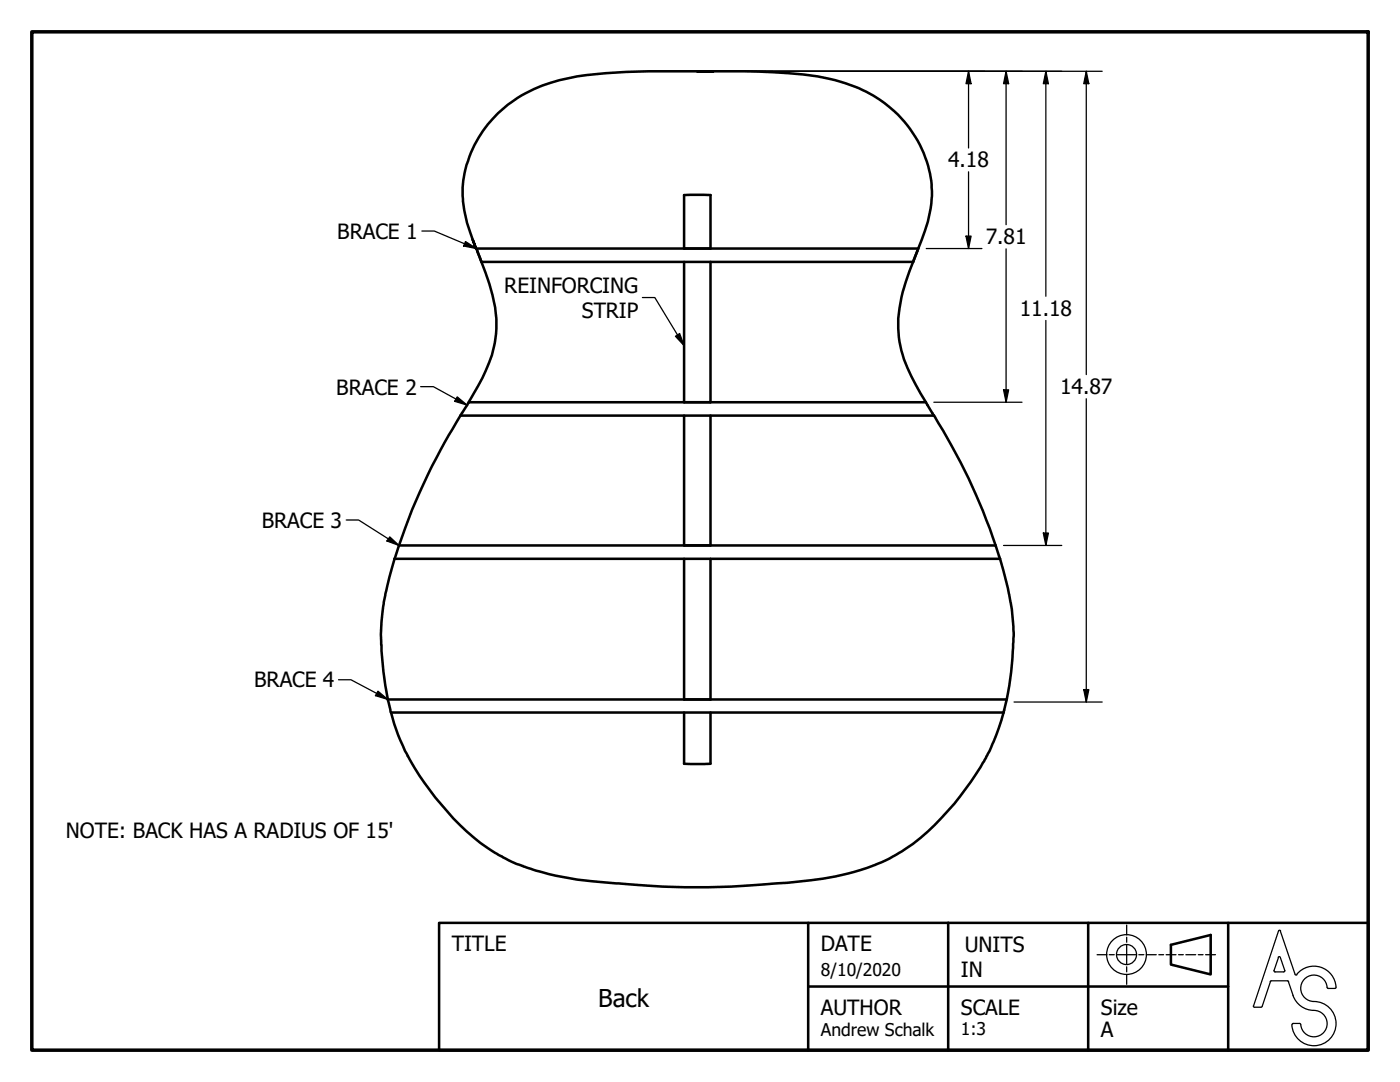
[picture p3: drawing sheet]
<svg xmlns="http://www.w3.org/2000/svg" width="279mm" height="216mm" viewBox="0 0 279 216" stroke-linecap="round" stroke-linejoin="round" font-family="sans-serif">
<!-- layer: Visible (ANSI) -->
<g fill="none" stroke="#000" stroke-width=".51">
<path d="M139.1 14.2a162.3 162.3 0 0 0-23.9 1 28.5 28.5 0 0 0-15.8 7.4 21.7 21.7 0 0 0-7 17.5l.2 1.8a33.4 33.4 0 0 0 2.4 7.7l-.6-1.7M142.4 14.2h-3.3a165.7 165.7 0 0 1 22.6 .8 29.8 29.8 0 0 1 16.7 7.2 21.9 21.9 0 0 1 7.3 19.3l-.2 1a28.4 28.4 0 0 1-2.2 7.1M136.5 38.9h5.3v10.7h-5.3zM95.2 50.1l.9 2.2h86.1l.9-2.2M95.2 50.1a44.8 44.8 0 0 1 3.9 13.5 22.4 22.4 0 0 1-2.8 11.8l-2.8 4.9M136.5 52.3v28h5.3v-28M183.1 50.1a49.4 49.4 0 0 0-3.4 10.4 21.2 21.2 0 0 0 2.2 14.6l2.9 5.2M183.3 49.6h-88.2l.1 .5M183.3 49.6l-.2 .5M91.9 82.9a127.8 127.8 0 0 0-12.3 25.9M136.5 82.9v25.9h5.3v-25.9M184.8 80.3h-91.3l-1.6 2.6"/>
<path d="M184.8 80.3l1.6 2.6h-94.5M186.4 82.9a121.2 121.2 0 0 1 12.3 25.9M78.7 111.5h120.9M78.7 111.5a46.9 46.9 0 0 0-2.6 17.3v.1a65.1 65.1 0 0 0 1.3 10.7M79.6 108.8l-.9 2.7M79.6 108.8h119.1M136.5 111.5v28.1h5.3v-28.1M198.7 108.8l.9 2.7M199.6 111.5l1.2 4.5a43.1 43.1 0 0 1 1.4 11.8v1.1a63.3 63.3 0 0 1-1.3 10.7M77.4 139.6l.6 2.6M77.4 139.6h123.5M200.9 139.6l-.6 2.6"/>
<path d="M78 142.2h122.3M78 142.2a48 48 0 0 0 3.3 8.6 56.5 56.5 0 0 0 16 18.4l2.8 1.7a32.4 32.4 0 0 0 8.2 3.2 78.2 78.2 0 0 0 15.2 2.2 171.9 171.9 0 0 0 33.7-.2 59.6 59.6 0 0 0 16.9-3.3l.1-.1a33 33 0 0 0 8-4.3 54.3 54.3 0 0 0 16.1-20.4l1-2.7 1-3.1M136.5 152.4h5.3M136.5 142.2v10.1M141.8 142.2v10.1"/>
</g>
<!-- layer: Border (ANSI) -->
<path d="M6.3 6.3h266.7v203.2h-266.7z" fill="none" stroke="#000" stroke-width=".7"/>
<!-- layer: Sketch Geometry (ANSI) -->
<g fill="none" stroke="#000" stroke-width=".25">
<path d="M218.9 190.5h2M221.4 190.5h1M222.9 190.5h3.9M224.9 188.5v4M224.9 184.6v2M224.9 187v1M224.9 192.9v1M224.9 194.4v2M227.3 190.5h1M228.8 190.5h2M231.3 190.5h.9M232.7 190.5h2"/>
<path d="M235.2 190.5h1M236.7 190.5h1.9M239.1 190.5h1M240.6 190.5h2M253.6 195.8l-1.7 5M253.7 195.7l-.2 .2M253.7 195.7h3.2M254.3 193.6l.2 .3h1.7M255.1 191l.2-.1 .2 .1M255.1 191.1l-.8 2.6M255.1 185.8l-4.9 14.9M255.5 185.8l2.9 8.6"/>
<path d="M255.5 191.1l.9 2.6M255.6 185.8l-.2-.2-.2 .2M256.4 193.6l-.2 .3M257 195.7l.2 .2M257.1 195.8a8.3 8.3 0 0 0 2 4.6 5 5 0 0 0 3.7 1.3 2.64 2.64 0 0 1 2 2.9 2.64 2.64 0 0 1-2.6 2.3 2.64 2.64 0 0 1-2.6-2.4M258.5 194.4l.1 .2 .2-.1M258.8 194.4a4.4 4.4 0 0 1 4.9-1.4 4.4 4.4 0 0 1 2.9 4.2h-.2M264.9 197a2.64 2.64 0 0 0-2.8-2.4 2.64 2.64 0 0 0-2.5 2.7 2.64 2.64 0 0 0 2.6 2.5 4.4 4.4 0 0 1 4.4 4.4 4.4 4.4 0 0 1-4.2 4.5 4.4 4.4 0 0 1-4.6-4.2M264.9 197l.2 .2M265 197.2h1.4M250.1 200.7l.1 .2 .2 .1h1.3l.2-.2M258.1 204.2h1.3"/>
<path d="M258.1 204.2l-.2 .2M259.4 204.2l.2 .2"/>
<circle cx="224.8" cy="190.5" r="4"/>
<circle cx="224.8" cy="190.5" r="2"/>
</g>
<!-- layer: Title (ANSI) -->
<path d="M161.3 184.1h-73.7v25.4h73.7M161.3 196.8h83.8M189.2 184.1v25.4h83.8v-25.4h-55.8v25.4M189.2 184.1h-27.9v25.4h27.9M189.2 184.1h28M233.7 188.5l7.9-1.9v7.8l-7.9-1.9zM245.1 184.1v25.4" fill="none" stroke="#000" stroke-width=".51"/>
<!-- layer: Symbol (ANSI) -->
<path d="M84.2 46.1h2.5l8.4 3.5M92.9 48.2l2.2 1.4-2.6-.5zM128.2 59.4h2.5l5.8 9.6M83.9 77.2h2.6l6.7 3.6M91.2 79.2l2 1.6-2.5-.7zM134.8 67.1l.8-.6 .9 2.5zM69.1 103.8h2.5l8 5M77.8 107.1l1.8 1.7-2.4-.9zM67.6 135.6h2.4l7.4 4M75.4 137.9l2 1.7-2.5-.8z" fill="none" stroke="#000" stroke-width=".25"/>
<g fill="#000">
<path d="M92.9 48.2l2.2 1.4-2.6-.5z" fill-rule="evenodd"/>
<path d="M134.8 67.1l.8-.6 .9 2.5z" fill-rule="evenodd"/>
<path d="M91.2 79.2l2 1.6-2.5-.7z" fill-rule="evenodd"/>
<path d="M77.8 107.1l1.8 1.7-2.4-.9z" fill-rule="evenodd"/>
<path d="M75.4 137.9l2 1.7-2.5-.8z" fill-rule="evenodd"/>
</g>
<!-- layer: Dimension (ANSI) -->
<g fill="none" stroke="#000" stroke-width=".25">
<path d="M140.7 14.2h79.3M193.3 14.2l.5 2.5h-1zM193.3 14.2v15.3M200.8 14.2l.5 2.5h-1zM200.8 14.2v30.6M208.7 14.2l.5 2.5h-1zM208.7 14.2v44.9M216.8 14.2l.5 2.5h-1zM216.8 14.2v60.5M193.3 34.3v15.3M184.8 49.6h11.2M192.8 47.1h1l-.5 2.5z"/>
<path d="M200.8 49.7v30.6M200.3 77.8h1l-.5 2.5zM208.7 63.9v44.9M216.8 79.6v60.5M186.4 80.3h17.6M200.3 108.8h11.6M208.2 106.4h1l-.5 2.4zM216.3 137.6h1l-.5 2.5zM202.4 140.1h17.6"/>
</g>
<g fill="#000">
<path d="M193.3 14.2l.5 2.5h-1z" fill-rule="evenodd"/>
<path d="M200.8 14.2l.5 2.5h-1z" fill-rule="evenodd"/>
<path d="M208.7 14.2l.5 2.5h-1z" fill-rule="evenodd"/>
<path d="M216.8 14.2l.5 2.5h-1z" fill-rule="evenodd"/>
<path d="M192.8 47.1h1l-.5 2.5z" fill-rule="evenodd"/>
<path d="M200.3 77.8h1l-.5 2.5z" fill-rule="evenodd"/>
<path d="M208.2 106.4h1l-.5 2.4z" fill-rule="evenodd"/>
<path d="M216.3 137.6h1l-.5 2.5z" fill-rule="evenodd"/>
</g>
<text font-size="4.9" x="119.4" y="201">Back</text>
<g font-size="4.2">
<text x="189.2" y="33.4">4.18</text>
<text x="67.3" y="47.6">BRACE 1</text>
<text x="196.7" y="48.8">7.81</text>
<text x="100.6" y="58.4">REINFORCING</text>
<text x="116.1" y="63.4">STRIP</text>
<text x="203.5" y="63.1">11.18</text>
<text x="67.1" y="78.7">BRACE 2</text>
<text x="211.6" y="78.7">14.87</text>
<text x="52.3" y="105.3">BRACE 3</text>
<text x="50.7" y="137.2">BRACE 4</text>
<text x="13.1" y="167.1">NOTE: BACK HAS A RADIUS OF 15'</text>
<text x="90.2" y="189.7">TITLE</text>
<text x="163.8" y="189.7">DATE</text>
<text x="192.5" y="190">UNITS</text>
<text x="191.8" y="195">IN</text>
<text x="163.8" y="202.5">AUTHOR</text>
<text x="191.8" y="202.5">SCALE</text>
<text x="219.7" y="202.5">Size</text>
<text x="219.7" y="206.9">A</text>
</g>
<g font-size="3.5">
<text x="163.8" y="194.7">8/10/2020</text>
<text x="163.8" y="206.6">Andrew Schalk</text>
<text x="191.8" y="206.6">1:3</text>
</g>
</svg>
